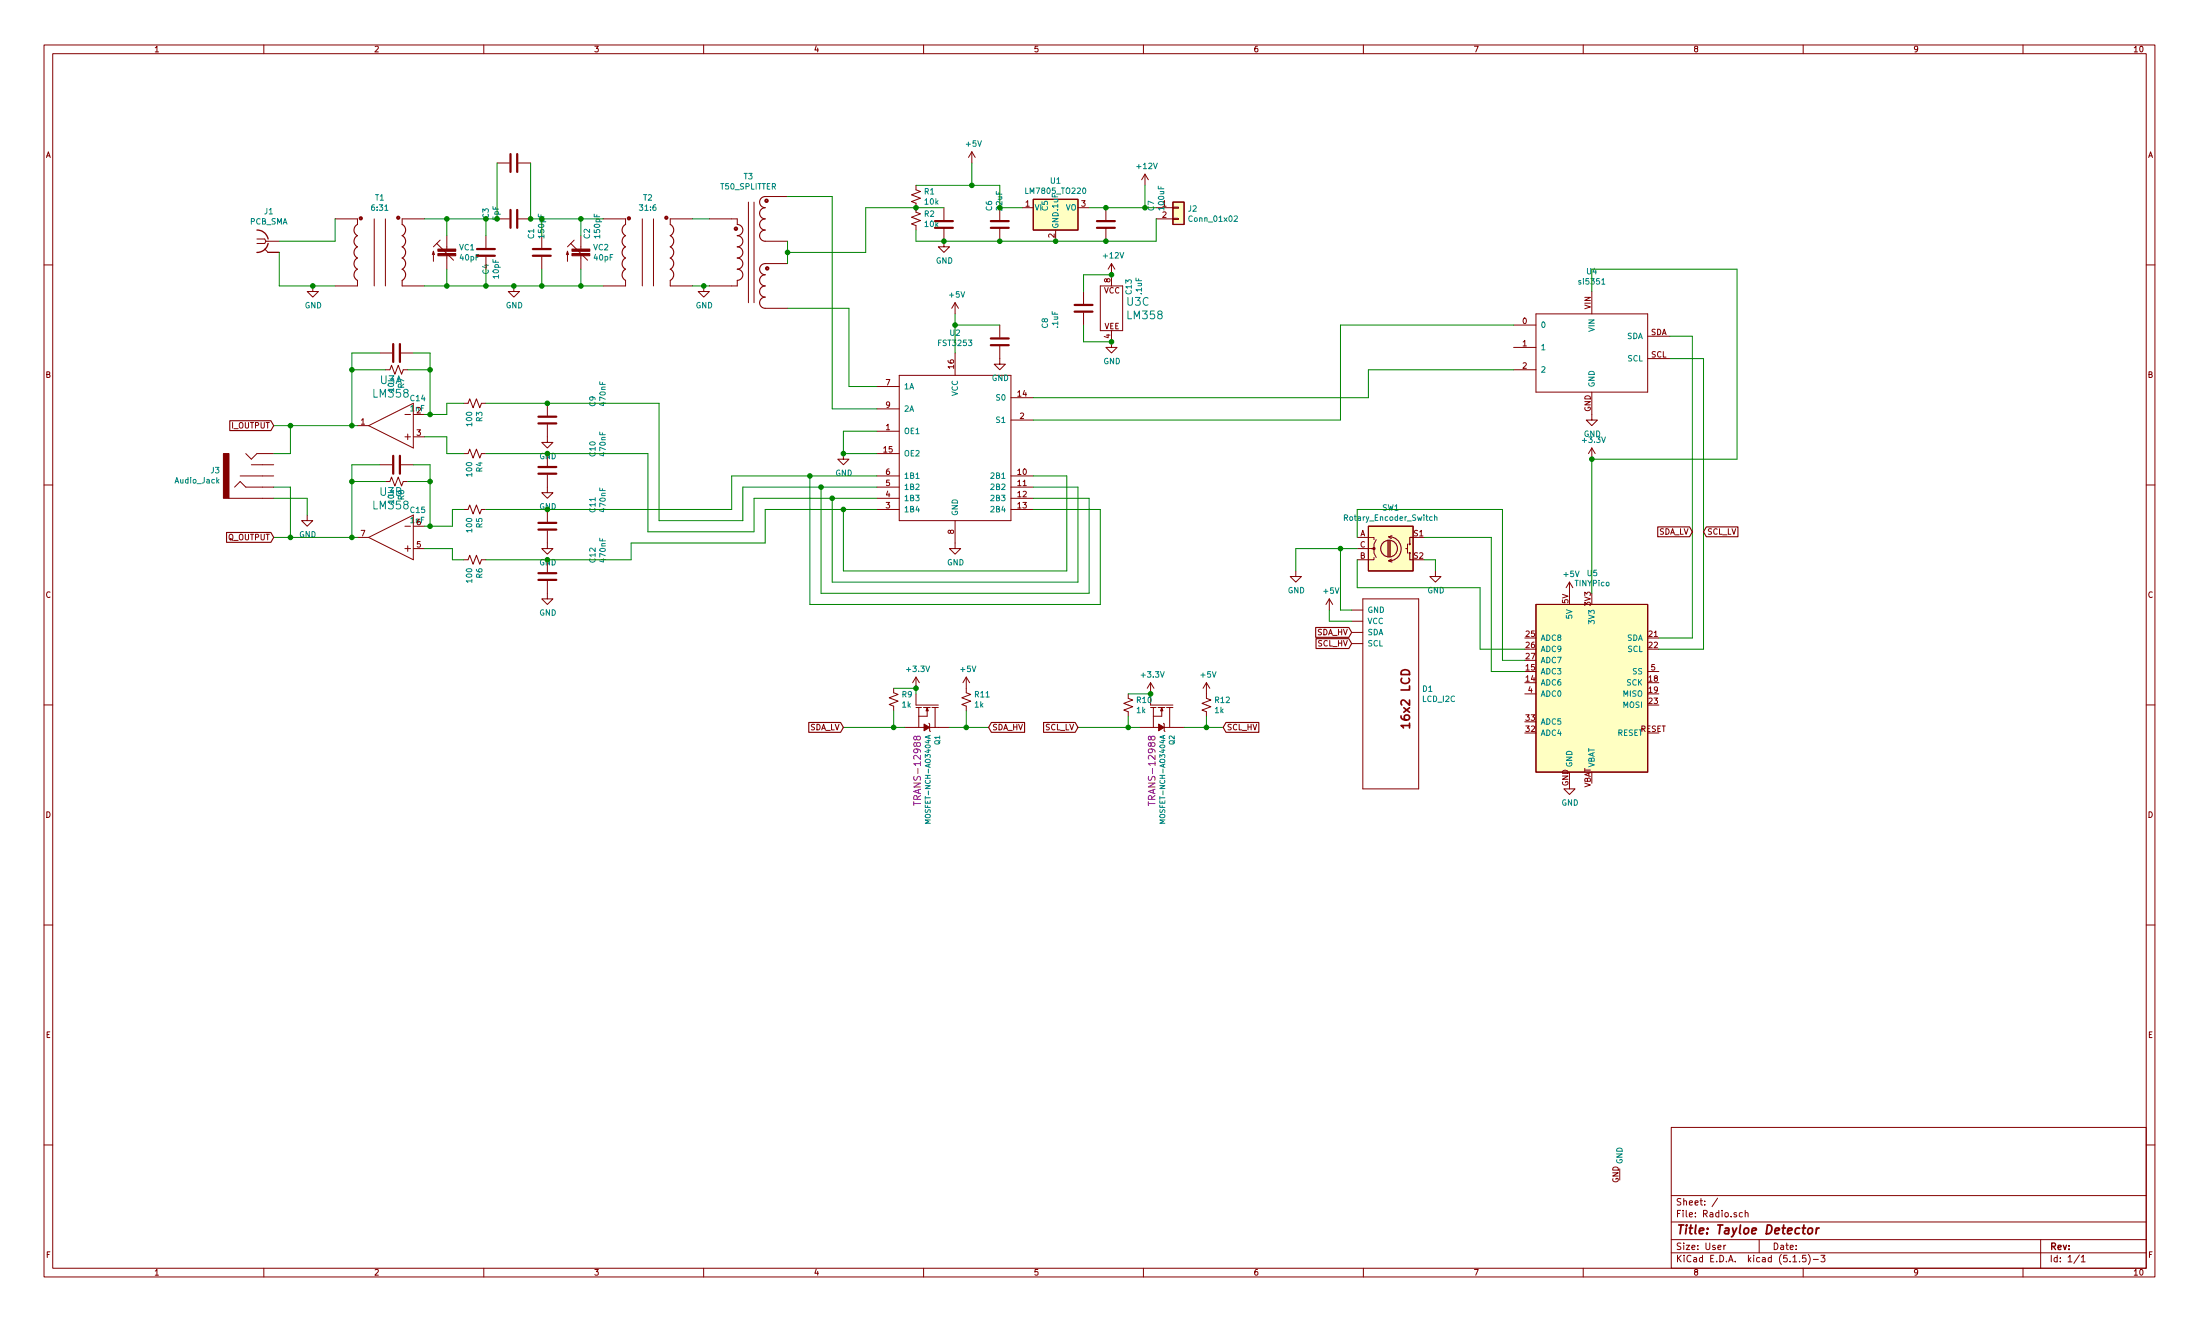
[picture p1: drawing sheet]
EESchema Schematic File Version 4
EELAYER 30 0
EELAYER END
$Descr User 19685 11811
encoding utf-8
Sheet 1 1
Title "Tayloe Detector"
Date ""
Rev ""
Comp ""
Comment1 ""
Comment2 ""
Comment3 ""
Comment4 ""
$EndDescr
$Comp
L Device:R_Small_US R1
U 1 1
P 8200 1750
F 0 "R1" H 8268 1796 50  0000 L CNN
F 1 "10k" H 8268 1705 50  0000 L CNN
F 2 "Xenir:Capacitor 0805" H 8200 1750 50  0001 C CNN
F 3 "~" H 8200 1750 50  0001 C CNN
	1    8200 1750
	1    0    0    -1  
$EndComp
$Comp
L Device:R_Small_US R2
U 1 1
P 8200 1950
F 0 "R2" H 8268 1996 50  0000 L CNN
F 1 "10k" H 8268 1905 50  0000 L CNN
F 2 "Xenir:Capacitor 0805" H 8200 1950 50  0001 C CNN
F 3 "~" H 8200 1950 50  0001 C CNN
	1    8200 1950
	1    0    0    -1  
$EndComp
$Comp
L Xenir:Capacitor C5
U 1 1
P 8950 2000
F 0 "C5" H 9065 1596 50  0000 L CNN
F 1 ".1uF" H 9065 1505 50  0000 L CNN
F 2 "Xenir:Capacitor 1206" H 8950 2000 50  0001 C CNN
F 3 "" H 8950 2000 50  0001 C CNN
	1    8950 2000
	0    -1   -1   0   
$EndComp
Wire Wire Line
	8200 1850 8450 1850
Connection ~ 8200 1850
Wire Wire Line
	8200 2050 8200 2150
Wire Wire Line
	8200 2150 8450 2150
$Comp
L power:GND #PWR04
U 1 1
P 8450 2150
F 0 "#PWR04" H 8450 1900 50  0001 C CNN
F 1 "GND" H 8455 1977 50  0000 C CNN
F 2 "" H 8450 2150 50  0001 C CNN
F 3 "" H 8450 2150 50  0001 C CNN
	1    8450 2150
	1    0    0    -1  
$EndComp
Connection ~ 8450 2150
Wire Wire Line
	8950 1650 8950 1850
Wire Wire Line
	8200 1650 8700 1650
Wire Wire Line
	7750 2250 7750 1850
Wire Wire Line
	7750 1850 8200 1850
$Comp
L Connector_Generic:Conn_01x02 J2
U 1 1
P 10550 1850
F 0 "J2" H 10630 1842 50  0000 L CNN
F 1 "Conn_01x02" H 10630 1751 50  0000 L CNN
F 2 "Xenir:Power Connector" H 10550 1850 50  0001 C CNN
F 3 "~" H 10550 1850 50  0001 C CNN
	1    10550 1850
	1    0    0    -1  
$EndComp
$Comp
L Xenir:Capacitor C7
U 1 1
P 9900 2000
F 0 "C7" H 10015 1596 50  0000 L CNN
F 1 "100uF" H 10015 1505 50  0000 L CNN
F 2 "Capacitors:CPOL-RADIAL-2.5MM-5MM" H 9900 2000 50  0001 C CNN
F 3 "" H 9900 2000 50  0001 C CNN
	1    9900 2000
	0    -1   -1   0   
$EndComp
$Comp
L Xenir:Capacitor C6
U 1 1
P 8450 2000
F 0 "C6" H 8565 1596 50  0000 L CNN
F 1 "22uF" H 8565 1505 50  0000 L CNN
F 2 "Capacitors:CPOL-RADIAL-2.5MM-5MM" H 8450 2000 50  0001 C CNN
F 3 "" H 8450 2000 50  0001 C CNN
	1    8450 2000
	0    -1   -1   0   
$EndComp
Wire Wire Line
	10350 1950 10350 2150
$Comp
L power:+12V #PWR0101
U 1 1
P 10250 1650
F 0 "#PWR0101" H 10250 1500 50  0001 C CNN
F 1 "+12V" H 10265 1823 50  0000 C CNN
F 2 "" H 10250 1650 50  0001 C CNN
F 3 "" H 10250 1650 50  0001 C CNN
	1    10250 1650
	1    0    0    -1  
$EndComp
Wire Wire Line
	10250 1850 10250 1650
Connection ~ 10250 1850
Wire Wire Line
	10250 1850 10350 1850
$Comp
L power:+5V #PWR0102
U 1 1
P 8700 1450
F 0 "#PWR0102" H 8700 1300 50  0001 C CNN
F 1 "+5V" H 8715 1623 50  0000 C CNN
F 2 "" H 8700 1450 50  0001 C CNN
F 3 "" H 8700 1450 50  0001 C CNN
	1    8700 1450
	1    0    0    -1  
$EndComp
Wire Wire Line
	8700 1650 8700 1450
Connection ~ 8700 1650
Wire Wire Line
	8700 1650 8950 1650
$Comp
L Xenir:FST3253 U2
U 1 1
P 9000 2700
F 0 "U2" H 8550 2431 50  0000 C CNN
F 1 "FST3253" H 8550 2340 50  0000 C CNN
F 2 "Xenir:SO16" H 8900 2100 50  0001 C CNN
F 3 "" H 8900 2100 50  0001 C CNN
	1    9000 2700
	1    0    0    -1  
$EndComp
Wire Wire Line
	7600 3450 7850 3450
Wire Wire Line
	7450 3650 7850 3650
$Comp
L power:+5V #PWR0103
U 1 1
P 8550 2800
F 0 "#PWR0103" H 8550 2650 50  0001 C CNN
F 1 "+5V" H 8565 2973 50  0000 C CNN
F 2 "" H 8550 2800 50  0001 C CNN
F 3 "" H 8550 2800 50  0001 C CNN
	1    8550 2800
	1    0    0    -1  
$EndComp
Wire Wire Line
	8550 2800 8550 2900
$Comp
L Xenir:Capacitor C8
U 1 1
P 8950 3050
F 0 "C8" H 9065 2646 50  0000 L CNN
F 1 ".1uF" H 9065 2555 50  0000 L CNN
F 2 "Xenir:Capacitor 1206" H 8950 3050 50  0001 C CNN
F 3 "" H 8950 3050 50  0001 C CNN
	1    8950 3050
	0    -1   -1   0   
$EndComp
$Comp
L power:GND #PWR0104
U 1 1
P 8950 3200
F 0 "#PWR0104" H 8950 2950 50  0001 C CNN
F 1 "GND" H 8955 3027 50  0000 C CNN
F 2 "" H 8950 3200 50  0001 C CNN
F 3 "" H 8950 3200 50  0001 C CNN
	1    8950 3200
	1    0    0    -1  
$EndComp
Wire Wire Line
	8950 2900 8550 2900
Connection ~ 8550 2900
Wire Wire Line
	8550 2900 8550 3150
Wire Wire Line
	7600 2750 7600 3450
Wire Wire Line
	7450 3650 7450 1750
$Comp
L power:GND #PWR0107
U 1 1
P 7550 4050
F 0 "#PWR0107" H 7550 3800 50  0001 C CNN
F 1 "GND" H 7555 3877 50  0000 C CNN
F 2 "" H 7550 4050 50  0001 C CNN
F 3 "" H 7550 4050 50  0001 C CNN
	1    7550 4050
	1    0    0    -1  
$EndComp
Wire Wire Line
	7850 4050 7550 4050
Wire Wire Line
	7850 3850 7550 3850
Wire Wire Line
	7550 3850 7550 4050
Connection ~ 7550 4050
$Comp
L power:GND #PWR0108
U 1 1
P 8550 4850
F 0 "#PWR0108" H 8550 4600 50  0001 C CNN
F 1 "GND" H 8555 4677 50  0000 C CNN
F 2 "" H 8550 4850 50  0001 C CNN
F 3 "" H 8550 4850 50  0001 C CNN
	1    8550 4850
	1    0    0    -1  
$EndComp
Wire Wire Line
	7850 4250 7250 4250
Wire Wire Line
	7250 4250 7250 5400
Wire Wire Line
	7250 5400 9850 5400
Wire Wire Line
	9850 5400 9850 4550
Wire Wire Line
	9850 4550 9250 4550
Wire Wire Line
	7850 4350 7350 4350
Wire Wire Line
	7350 4350 7350 5300
Wire Wire Line
	7350 5300 9750 5300
Wire Wire Line
	9750 5300 9750 4450
Wire Wire Line
	9750 4450 9250 4450
Wire Wire Line
	7850 4450 7450 4450
Wire Wire Line
	7450 4450 7450 5200
Wire Wire Line
	7450 5200 9650 5200
Wire Wire Line
	9650 5200 9650 4350
Wire Wire Line
	9650 4350 9250 4350
Wire Wire Line
	7850 4550 7550 4550
Wire Wire Line
	7550 4550 7550 5100
Wire Wire Line
	7550 5100 9550 5100
Wire Wire Line
	9550 5100 9550 4250
Wire Wire Line
	9550 4250 9250 4250
$Comp
L Xenir:Capacitor C9
U 1 1
P 4900 3750
F 0 "C9" H 5015 3346 50  0000 L CNN
F 1 "470nF" H 5015 3255 50  0000 L CNN
F 2 "Xenir:Capacitor 0805" H 4900 3750 50  0001 C CNN
F 3 "" H 4900 3750 50  0001 C CNN
	1    4900 3750
	0    -1   -1   0   
$EndComp
$Comp
L Xenir:Capacitor C10
U 1 1
P 4900 4200
F 0 "C10" H 5015 3796 50  0000 L CNN
F 1 "470nF" H 5015 3705 50  0000 L CNN
F 2 "Xenir:Capacitor 0805" H 4900 4200 50  0001 C CNN
F 3 "" H 4900 4200 50  0001 C CNN
	1    4900 4200
	0    -1   -1   0   
$EndComp
$Comp
L Xenir:Capacitor C11
U 1 1
P 4900 4700
F 0 "C11" H 5015 4296 50  0000 L CNN
F 1 "470nF" H 5015 4205 50  0000 L CNN
F 2 "Xenir:Capacitor 0805" H 4900 4700 50  0001 C CNN
F 3 "" H 4900 4700 50  0001 C CNN
	1    4900 4700
	0    -1   -1   0   
$EndComp
$Comp
L Xenir:Capacitor C12
U 1 1
P 4900 5150
F 0 "C12" H 5015 4746 50  0000 L CNN
F 1 "470nF" H 5015 4655 50  0000 L CNN
F 2 "Xenir:Capacitor 0805" H 4900 5150 50  0001 C CNN
F 3 "" H 4900 5150 50  0001 C CNN
	1    4900 5150
	0    -1   -1   0   
$EndComp
Wire Wire Line
	6650 4650 5900 4650
Wire Wire Line
	5900 4650 5900 3600
Wire Wire Line
	6750 4750 5800 4750
Wire Wire Line
	5800 4750 5800 4050
Wire Wire Line
	5650 4850 5650 5000
Wire Wire Line
	5650 4850 6850 4850
$Comp
L power:GND #PWR05
U 1 1
P 4900 3900
F 0 "#PWR05" H 4900 3650 50  0001 C CNN
F 1 "GND" H 4905 3727 50  0000 C CNN
F 2 "" H 4900 3900 50  0001 C CNN
F 3 "" H 4900 3900 50  0001 C CNN
	1    4900 3900
	1    0    0    -1  
$EndComp
$Comp
L power:GND #PWR06
U 1 1
P 4900 4350
F 0 "#PWR06" H 4900 4100 50  0001 C CNN
F 1 "GND" H 4905 4177 50  0000 C CNN
F 2 "" H 4900 4350 50  0001 C CNN
F 3 "" H 4900 4350 50  0001 C CNN
	1    4900 4350
	1    0    0    -1  
$EndComp
$Comp
L power:GND #PWR07
U 1 1
P 4900 4850
F 0 "#PWR07" H 4900 4600 50  0001 C CNN
F 1 "GND" H 4905 4677 50  0000 C CNN
F 2 "" H 4900 4850 50  0001 C CNN
F 3 "" H 4900 4850 50  0001 C CNN
	1    4900 4850
	1    0    0    -1  
$EndComp
$Comp
L power:GND #PWR08
U 1 1
P 4900 5300
F 0 "#PWR08" H 4900 5050 50  0001 C CNN
F 1 "GND" H 4905 5127 50  0000 C CNN
F 2 "" H 4900 5300 50  0001 C CNN
F 3 "" H 4900 5300 50  0001 C CNN
	1    4900 5300
	1    0    0    -1  
$EndComp
$Comp
L Device:R_Small_US R3
U 1 1
P 4250 3600
F 0 "R3" H 4318 3646 50  0000 L CNN
F 1 "100" H 4318 3555 50  0000 L CNN
F 2 "Xenir:Capacitor 0805" H 4250 3600 50  0001 C CNN
F 3 "~" H 4250 3600 50  0001 C CNN
	1    4250 3600
	0    1    1    0   
$EndComp
$Comp
L Device:R_Small_US R4
U 1 1
P 4250 4050
F 0 "R4" H 4318 4096 50  0000 L CNN
F 1 "100" H 4318 4005 50  0000 L CNN
F 2 "Xenir:Capacitor 0805" H 4250 4050 50  0001 C CNN
F 3 "~" H 4250 4050 50  0001 C CNN
	1    4250 4050
	0    1    1    0   
$EndComp
$Comp
L Device:R_Small_US R5
U 1 1
P 4250 4550
F 0 "R5" H 4318 4596 50  0000 L CNN
F 1 "100" H 4318 4505 50  0000 L CNN
F 2 "Xenir:Capacitor 0805" H 4250 4550 50  0001 C CNN
F 3 "~" H 4250 4550 50  0001 C CNN
	1    4250 4550
	0    1    1    0   
$EndComp
$Comp
L Device:R_Small_US R6
U 1 1
P 4250 5000
F 0 "R6" H 4318 5046 50  0000 L CNN
F 1 "100" H 4318 4955 50  0000 L CNN
F 2 "Xenir:Capacitor 0805" H 4250 5000 50  0001 C CNN
F 3 "~" H 4250 5000 50  0001 C CNN
	1    4250 5000
	0    1    1    0   
$EndComp
$Comp
L Xenir:LM358 U3
U 1 1
P 3500 3800
F 0 "U3" H 3500 4210 70  0000 C CNN
F 1 "LM358" H 3500 4089 70  0000 C CNN
F 2 "Xenir:SOIC8" H 3450 3750 50  0001 C CNN
F 3 "" H 3450 3750 50  0001 C CNN
	1    3500 3800
	-1   0    0    -1  
$EndComp
$Comp
L Xenir:LM358 U3
U 2 1
P 3500 4800
F 0 "U3" H 3500 5210 70  0000 C CNN
F 1 "LM358" H 3500 5089 70  0000 C CNN
F 2 "Xenir:SOIC8" H 3450 4750 50  0001 C CNN
F 3 "" H 3450 4750 50  0001 C CNN
	2    3500 4800
	-1   0    0    -1  
$EndComp
$Comp
L Xenir:LM358 U3
U 3 1
P 10050 2750
F 0 "U3" H 10078 2811 70  0000 L CNN
F 1 "LM358" H 10078 2690 70  0000 L CNN
F 2 "Xenir:SOIC8" H 10000 2700 50  0001 C CNN
F 3 "" H 10000 2700 50  0001 C CNN
	3    10050 2750
	1    0    0    -1  
$EndComp
Wire Wire Line
	4150 3600 4000 3600
Wire Wire Line
	4000 3600 4000 3700
Wire Wire Line
	4000 3700 3850 3700
Wire Wire Line
	4150 4050 4000 4050
Wire Wire Line
	4000 4050 4000 3900
Wire Wire Line
	4000 3900 3800 3900
Wire Wire Line
	4150 4550 4050 4550
Wire Wire Line
	4050 4550 4050 4700
Wire Wire Line
	4050 4700 3850 4700
Wire Wire Line
	4150 5000 4050 5000
Wire Wire Line
	4050 5000 4050 4900
Wire Wire Line
	3800 4900 4050 4900
$Comp
L power:GND #PWR010
U 1 1
P 9950 3050
F 0 "#PWR010" H 9950 2800 50  0001 C CNN
F 1 "GND" H 9955 2877 50  0000 C CNN
F 2 "" H 9950 3050 50  0001 C CNN
F 3 "" H 9950 3050 50  0001 C CNN
	1    9950 3050
	1    0    0    -1  
$EndComp
$Comp
L power:+12V #PWR09
U 1 1
P 9950 2450
F 0 "#PWR09" H 9950 2300 50  0001 C CNN
F 1 "+12V" H 9965 2623 50  0000 C CNN
F 2 "" H 9950 2450 50  0001 C CNN
F 3 "" H 9950 2450 50  0001 C CNN
	1    9950 2450
	1    0    0    -1  
$EndComp
$Comp
L Xenir:Capacitor C13
U 1 1
P 9700 2750
F 0 "C13" H 9815 2346 50  0000 L CNN
F 1 ".1uF" H 9815 2255 50  0000 L CNN
F 2 "Xenir:Capacitor 1206" H 9700 2750 50  0001 C CNN
F 3 "" H 9700 2750 50  0001 C CNN
	1    9700 2750
	0    -1   -1   0   
$EndComp
Wire Wire Line
	9700 2600 9700 2450
Wire Wire Line
	9700 2450 9950 2450
Connection ~ 9950 2450
Wire Wire Line
	9950 3050 9700 3050
Wire Wire Line
	9700 3050 9700 2900
Connection ~ 9950 3050
$Comp
L Device:R_Small_US R7
U 1 1
P 3550 3300
F 0 "R7" H 3618 3346 50  0000 L CNN
F 1 "10k" H 3618 3255 50  0000 L CNN
F 2 "Xenir:Capacitor 0805" H 3550 3300 50  0001 C CNN
F 3 "~" H 3550 3300 50  0001 C CNN
	1    3550 3300
	0    1    1    0   
$EndComp
$Comp
L Device:R_Small_US R8
U 1 1
P 3550 4300
F 0 "R8" H 3618 4346 50  0000 L CNN
F 1 "10k" H 3618 4255 50  0000 L CNN
F 2 "Xenir:Capacitor 0805" H 3550 4300 50  0001 C CNN
F 3 "~" H 3550 4300 50  0001 C CNN
	1    3550 4300
	0    1    1    0   
$EndComp
$Comp
L Xenir:Capacitor C15
U 1 1
P 3550 4150
F 0 "C15" H 3665 3746 50  0000 L CNN
F 1 "1nF" H 3665 3655 50  0000 L CNN
F 2 "Xenir:Capacitor 0805" H 3550 4150 50  0001 C CNN
F 3 "" H 3550 4150 50  0001 C CNN
	1    3550 4150
	1    0    0    -1  
$EndComp
Wire Wire Line
	3700 3150 3850 3150
Wire Wire Line
	3850 3150 3850 3300
Connection ~ 3850 3700
Wire Wire Line
	3850 3700 3800 3700
Wire Wire Line
	3650 3300 3850 3300
Connection ~ 3850 3300
Wire Wire Line
	3850 3300 3850 3700
Wire Wire Line
	3400 3150 3150 3150
Wire Wire Line
	3150 3150 3150 3300
Wire Wire Line
	3150 3800 3200 3800
Connection ~ 3150 3800
Wire Wire Line
	3450 3300 3150 3300
Connection ~ 3150 3300
Wire Wire Line
	3150 3300 3150 3800
Wire Wire Line
	3700 4150 3850 4150
Wire Wire Line
	3850 4150 3850 4300
Connection ~ 3850 4700
Wire Wire Line
	3850 4700 3800 4700
Wire Wire Line
	3400 4150 3150 4150
Wire Wire Line
	3150 4150 3150 4300
Wire Wire Line
	3150 4800 3200 4800
Wire Wire Line
	3150 4300 3450 4300
Connection ~ 3150 4300
Wire Wire Line
	3150 4300 3150 4800
Wire Wire Line
	3650 4300 3850 4300
Connection ~ 3850 4300
Wire Wire Line
	3850 4300 3850 4700
$Comp
L Xenir:Capacitor C14
U 1 1
P 3550 3150
F 0 "C14" H 3665 2746 50  0000 L CNN
F 1 "1nF" H 3665 2655 50  0000 L CNN
F 2 "Xenir:Capacitor 0805" H 3550 3150 50  0001 C CNN
F 3 "" H 3550 3150 50  0001 C CNN
	1    3550 3150
	1    0    0    -1  
$EndComp
Wire Wire Line
	7450 1750 7050 1750
Wire Wire Line
	7050 2750 7600 2750
Wire Wire Line
	7050 2250 7050 2350
Connection ~ 7050 2250
Wire Wire Line
	7050 2250 7750 2250
Wire Wire Line
	7050 2150 7050 2250
Wire Wire Line
	6300 2550 6350 2550
Connection ~ 6300 2550
$Comp
L power:GND #PWR03
U 1 1
P 6300 2550
F 0 "#PWR03" H 6300 2300 50  0001 C CNN
F 1 "GND" H 6305 2377 50  0000 C CNN
F 2 "" H 6300 2550 50  0001 C CNN
F 3 "" H 6300 2550 50  0001 C CNN
	1    6300 2550
	1    0    0    -1  
$EndComp
Wire Wire Line
	6200 2550 6300 2550
Wire Wire Line
	6200 1950 6350 1950
$Comp
L Xenir:T50_SPLITTER T3
U 1 1
P 6700 1550
F 0 "T3" H 6700 1531 50  0000 C CNN
F 1 "T50_SPLITTER" H 6700 1440 50  0000 C CNN
F 2 "Xenir:T50 Trifilar" H 6700 1550 50  0001 C CNN
F 3 "" H 6700 1550 50  0001 C CNN
	1    6700 1550
	1    0    0    -1  
$EndComp
Wire Wire Line
	4600 2550 4850 2550
Connection ~ 4600 2550
$Comp
L power:GND #PWR02
U 1 1
P 4600 2550
F 0 "#PWR02" H 4600 2300 50  0001 C CNN
F 1 "GND" H 4605 2377 50  0000 C CNN
F 2 "" H 4600 2550 50  0001 C CNN
F 3 "" H 4600 2550 50  0001 C CNN
	1    4600 2550
	1    0    0    -1  
$EndComp
Wire Wire Line
	5200 2550 5400 2550
Connection ~ 5200 2550
Wire Wire Line
	5200 2400 5200 2550
Wire Wire Line
	5200 1950 5400 1950
Connection ~ 5200 1950
Wire Wire Line
	5200 1950 5200 2100
Wire Wire Line
	4850 1950 5200 1950
Connection ~ 4850 1950
Wire Wire Line
	4850 2100 4850 1950
Wire Wire Line
	4850 2550 5200 2550
Connection ~ 4850 2550
Wire Wire Line
	4850 2400 4850 2550
Wire Wire Line
	4350 2550 4600 2550
Connection ~ 4350 2550
Wire Wire Line
	4350 2400 4350 2550
Wire Wire Line
	4000 2550 4350 2550
Connection ~ 4000 2550
Wire Wire Line
	4000 2400 4000 2550
Wire Wire Line
	4350 1950 4450 1950
Connection ~ 4350 1950
Wire Wire Line
	4350 2100 4350 1950
Wire Wire Line
	3800 1950 4000 1950
Wire Wire Line
	4000 1950 4350 1950
Connection ~ 4000 1950
Wire Wire Line
	4000 2100 4000 1950
Wire Wire Line
	3800 2550 4000 2550
Wire Wire Line
	4750 1950 4850 1950
$Comp
L Xenir:T37_XFRM T2
U 1 1
P 5800 1800
F 0 "T2" H 5800 1841 50  0000 C CNN
F 1 "31:6" H 5800 1750 50  0000 C CNN
F 2 "Xenir:T37 Transformer" H 5800 1800 50  0001 C CNN
F 3 "" H 5800 1800 50  0001 C CNN
	1    5800 1800
	1    0    0    -1  
$EndComp
$Comp
L Xenir:Trimcap VC2
U 1 1
P 5200 1850
F 0 "VC2" H 5308 1496 50  0000 L CNN
F 1 "40pF" H 5308 1405 50  0000 L CNN
F 2 "Xenir:trimcap" H 5200 1850 50  0001 C CNN
F 3 "" H 5200 1850 50  0001 C CNN
	1    5200 1850
	1    0    0    -1  
$EndComp
$Comp
L Xenir:Capacitor C3
U 1 1
P 4600 1450
F 0 "C3" V 4348 1000 50  0000 C CNN
F 1 "5pF" V 4439 1000 50  0000 C CNN
F 2 "Xenir:Capacitor" H 4600 1450 50  0001 C CNN
F 3 "" H 4600 1450 50  0001 C CNN
	1    4600 1450
	1    0    0    -1  
$EndComp
$Comp
L Xenir:Capacitor C4
U 1 1
P 4600 1950
F 0 "C4" V 4348 1500 50  0000 C CNN
F 1 "10pF" V 4439 1500 50  0000 C CNN
F 2 "Xenir:Capacitor" H 4600 1950 50  0001 C CNN
F 3 "" H 4600 1950 50  0001 C CNN
	1    4600 1950
	1    0    0    -1  
$EndComp
$Comp
L Xenir:Capacitor C2
U 1 1
P 4850 2250
F 0 "C2" H 4965 1846 50  0000 L CNN
F 1 "150pF" H 4965 1755 50  0000 L CNN
F 2 "Xenir:Capacitor" H 4850 2250 50  0001 C CNN
F 3 "" H 4850 2250 50  0001 C CNN
	1    4850 2250
	0    -1   -1   0   
$EndComp
$Comp
L Xenir:Capacitor C1
U 1 1
P 4350 2250
F 0 "C1" H 4465 1846 50  0000 L CNN
F 1 "150pF" H 4465 1755 50  0000 L CNN
F 2 "Xenir:Capacitor" H 4350 2250 50  0001 C CNN
F 3 "" H 4350 2250 50  0001 C CNN
	1    4350 2250
	0    -1   -1   0   
$EndComp
$Comp
L Xenir:Trimcap VC1
U 1 1
P 4000 1850
F 0 "VC1" H 4108 1496 50  0000 L CNN
F 1 "40pF" H 4108 1405 50  0000 L CNN
F 2 "Xenir:trimcap" H 4000 1850 50  0001 C CNN
F 3 "" H 4000 1850 50  0001 C CNN
	1    4000 1850
	1    0    0    -1  
$EndComp
Wire Wire Line
	2800 2550 3000 2550
Connection ~ 2800 2550
$Comp
L power:GND #PWR01
U 1 1
P 2800 2550
F 0 "#PWR01" H 2800 2300 50  0001 C CNN
F 1 "GND" H 2805 2377 50  0000 C CNN
F 2 "" H 2800 2550 50  0001 C CNN
F 3 "" H 2800 2550 50  0001 C CNN
	1    2800 2550
	1    0    0    -1  
$EndComp
Wire Wire Line
	2500 2550 2800 2550
Wire Wire Line
	2500 2250 2500 2550
Wire Wire Line
	3000 2150 3000 1950
Wire Wire Line
	2500 2150 3000 2150
$Comp
L Xenir:T37_XFRM T1
U 1 1
P 3400 1800
F 0 "T1" H 3400 1841 50  0000 C CNN
F 1 "6:31" H 3400 1750 50  0000 C CNN
F 2 "Xenir:T37 Transformer" H 3400 1800 50  0001 C CNN
F 3 "" H 3400 1800 50  0001 C CNN
	1    3400 1800
	1    0    0    -1  
$EndComp
$Comp
L Xenir:PCB_SMA J1
U 1 1
P 2400 1950
F 0 "J1" H 2406 2018 50  0000 C CNN
F 1 "PCB_SMA" H 2406 1927 50  0000 C CNN
F 2 "Xenir:PCB SMA" H 2400 1950 50  0001 C CNN
F 3 "" H 2400 1950 50  0001 C CNN
	1    2400 1950
	1    0    0    -1  
$EndComp
Wire Wire Line
	7250 4250 6550 4250
Wire Wire Line
	6550 4250 6550 4550
Connection ~ 7250 4250
Wire Wire Line
	7350 4350 6650 4350
Wire Wire Line
	6650 4350 6650 4650
Connection ~ 7350 4350
Wire Wire Line
	7450 4450 6750 4450
Wire Wire Line
	6750 4450 6750 4750
Connection ~ 7450 4450
Wire Wire Line
	7550 4550 6850 4550
Wire Wire Line
	6850 4550 6850 4850
Connection ~ 7550 4550
Text GLabel 2450 3800 0    50   Input ~ 0
I_OUTPUT
Text GLabel 2450 4800 0    50   Input ~ 0
Q_OUTPUT
Connection ~ 3150 4800
$Comp
L Xenir:si5351 U4
U 1 1
P 14500 2700
F 0 "U4" H 14250 2981 50  0000 C CNN
F 1 "si5351" H 14250 2890 50  0000 C CNN
F 2 "Xenir:si5351" H 14200 2250 50  0001 C CNN
F 3 "" H 14200 2250 50  0001 C CNN
	1    14500 2700
	1    0    0    -1  
$EndComp
$Comp
L Xenir:TINYPico U5
U 1 1
P 13400 5450
F 0 "U5" H 14255 5781 50  0000 C CNN
F 1 "TINYPico" H 14255 5690 50  0000 C CNN
F 2 "Xenir:TINYpico" H 13450 5550 50  0001 C CNN
F 3 "" H 13450 5550 50  0001 C CNN
	1    13400 5450
	1    0    0    -1  
$EndComp
Wire Wire Line
	14950 3200 15250 3200
Wire Wire Line
	15250 3200 15250 5800
Wire Wire Line
	15250 5800 14850 5800
Wire Wire Line
	14950 3000 15150 3000
Wire Wire Line
	15150 3000 15150 5700
Wire Wire Line
	15150 5700 14850 5700
$Comp
L power:GND #PWR0109
U 1 1
P 14250 3700
F 0 "#PWR0109" H 14250 3450 50  0001 C CNN
F 1 "GND" H 14255 3527 50  0000 C CNN
F 2 "" H 14250 3700 50  0001 C CNN
F 3 "" H 14250 3700 50  0001 C CNN
	1    14250 3700
	1    0    0    -1  
$EndComp
$Comp
L power:GND #PWR0110
U 1 1
P 14050 7000
F 0 "#PWR0110" H 14050 6750 50  0001 C CNN
F 1 "GND" H 14055 6827 50  0000 C CNN
F 2 "" H 14050 7000 50  0001 C CNN
F 3 "" H 14050 7000 50  0001 C CNN
	1    14050 7000
	1    0    0    -1  
$EndComp
$Comp
L power:+5V #PWR0105
U 1 1
P 14050 5300
F 0 "#PWR0105" H 14050 5150 50  0001 C CNN
F 1 "+5V" H 14065 5473 50  0000 C CNN
F 2 "" H 14050 5300 50  0001 C CNN
F 3 "" H 14050 5300 50  0001 C CNN
	1    14050 5300
	1    0    0    -1  
$EndComp
$Comp
L Xenir:Audio_Jack J3
U 1 1
P 2250 4600
F 0 "J3" H 1973 4204 50  0000 R CNN
F 1 "Audio_Jack" H 1973 4295 50  0000 R CNN
F 2 "Xenir:Audio_Jack" H 2250 4600 50  0001 C CNN
F 3 "" H 2250 4600 50  0001 C CNN
	1    2250 4600
	1    0    0    1   
$EndComp
$Comp
L power:GND #PWR0106
U 1 1
P 2750 4600
F 0 "#PWR0106" H 2750 4350 50  0001 C CNN
F 1 "GND" H 2755 4427 50  0000 C CNN
F 2 "" H 2750 4600 50  0001 C CNN
F 3 "" H 2750 4600 50  0001 C CNN
	1    2750 4600
	1    0    0    -1  
$EndComp
Wire Wire Line
	2750 4450 2750 4600
Wire Wire Line
	2450 3800 2600 3800
Wire Wire Line
	2450 4800 2600 4800
Wire Wire Line
	2450 4450 2750 4450
Wire Wire Line
	2450 4350 2600 4350
Wire Wire Line
	2600 4350 2600 4800
Connection ~ 2600 4800
Wire Wire Line
	2600 4800 3150 4800
Wire Wire Line
	2450 4050 2600 4050
Wire Wire Line
	2600 4050 2600 3800
Connection ~ 2600 3800
Wire Wire Line
	2600 3800 3150 3800
$Comp
L Xenir:LCD_I2C D1
U 1 1
P 12450 5100
F 0 "D1" H 12728 4046 50  0000 L CNN
F 1 "LCD_I2C" H 12728 3955 50  0000 L CNN
F 2 "Xenir:LCD_I2C" H 12450 5100 50  0001 C CNN
F 3 "" H 12450 5100 50  0001 C CNN
	1    12450 5100
	1    0    0    -1  
$EndComp
$Comp
L Device:Rotary_Encoder_Switch SW1
U 1 1
P 12450 4900
F 0 "SW1" H 12450 5267 50  0000 C CNN
F 1 "Rotary_Encoder_Switch" H 12450 5176 50  0000 C CNN
F 2 "Rotary_Encoder:RotaryEncoder_Alps_EC11E-Switch_Vertical_H20mm" H 12300 5060 50  0001 C CNN
F 3 "~" H 12450 5160 50  0001 C CNN
	1    12450 4900
	1    0    0    -1  
$EndComp
$Comp
L power:GND #PWR0111
U 1 1
P 11600 5100
F 0 "#PWR0111" H 11600 4850 50  0001 C CNN
F 1 "GND" H 11605 4927 50  0000 C CNN
F 2 "" H 11600 5100 50  0001 C CNN
F 3 "" H 11600 5100 50  0001 C CNN
	1    11600 5100
	1    0    0    -1  
$EndComp
Wire Wire Line
	12150 4900 12000 4900
Wire Wire Line
	11600 4900 11600 5100
$Comp
L power:GND #PWR0112
U 1 1
P 12850 5100
F 0 "#PWR0112" H 12850 4850 50  0001 C CNN
F 1 "GND" H 12855 4927 50  0000 C CNN
F 2 "" H 12850 5100 50  0001 C CNN
F 3 "" H 12850 5100 50  0001 C CNN
	1    12850 5100
	1    0    0    -1  
$EndComp
Wire Wire Line
	12750 5000 12850 5000
Wire Wire Line
	12850 5000 12850 5100
Wire Wire Line
	12750 4800 13350 4800
Wire Wire Line
	13350 6000 13650 6000
Wire Wire Line
	12150 4800 12150 4550
Wire Wire Line
	12150 4550 13450 4550
Wire Wire Line
	13450 4550 13450 5900
Wire Wire Line
	13450 5900 13650 5900
Wire Wire Line
	13350 4800 13350 6000
Wire Wire Line
	12150 5000 12150 5250
Wire Wire Line
	12150 5250 13250 5250
Wire Wire Line
	13250 5250 13250 5800
Wire Wire Line
	13250 5800 13650 5800
Wire Wire Line
	13550 2900 12000 2900
Wire Wire Line
	12000 2900 12000 3750
Wire Wire Line
	12000 3750 9250 3750
Wire Wire Line
	9250 3550 12250 3550
Wire Wire Line
	12250 3550 12250 3300
Wire Wire Line
	12250 3300 13550 3300
Wire Wire Line
	14250 5300 14250 4100
Wire Wire Line
	14250 4100 15550 4100
Wire Wire Line
	15550 4100 15550 2400
Wire Wire Line
	15550 2400 14250 2400
Wire Wire Line
	14250 2400 14250 2600
$Comp
L Device:R_Small_US R9
U 1 1
P 8000 6250
F 0 "R9" H 8068 6296 50  0000 L CNN
F 1 "1k" H 8068 6205 50  0000 L CNN
F 2 "Xenir:Capacitor 0805" H 8000 6250 50  0001 C CNN
F 3 "~" H 8000 6250 50  0001 C CNN
	1    8000 6250
	1    0    0    -1  
$EndComp
$Comp
L Device:R_Small_US R10
U 1 1
P 10100 6300
F 0 "R10" H 10168 6346 50  0000 L CNN
F 1 "1k" H 10168 6255 50  0000 L CNN
F 2 "Xenir:Capacitor 0805" H 10100 6300 50  0001 C CNN
F 3 "~" H 10100 6300 50  0001 C CNN
	1    10100 6300
	1    0    0    -1  
$EndComp
Wire Wire Line
	10100 6200 10300 6200
$Comp
L power:+3.3V #PWR012
U 1 1
P 10300 6200
F 0 "#PWR012" H 10300 6050 50  0001 C CNN
F 1 "+3.3V" H 10315 6373 50  0000 C CNN
F 2 "" H 10300 6200 50  0001 C CNN
F 3 "" H 10300 6200 50  0001 C CNN
	1    10300 6200
	1    0    0    -1  
$EndComp
Wire Wire Line
	8000 6350 8000 6500
Wire Wire Line
	8000 6500 8100 6500
Wire Wire Line
	10200 6500 10100 6500
Wire Wire Line
	10100 6500 10100 6400
Text GLabel 8850 6500 2    50   Input ~ 0
SDA_HV
Text GLabel 10950 6500 2    50   Input ~ 0
SCL_HV
Wire Wire Line
	8500 6500 8650 6500
Wire Wire Line
	10600 6500 10800 6500
$Comp
L Device:R_Small_US R11
U 1 1
P 8650 6250
F 0 "R11" H 8718 6296 50  0000 L CNN
F 1 "1k" H 8718 6205 50  0000 L CNN
F 2 "Xenir:Capacitor 0805" H 8650 6250 50  0001 C CNN
F 3 "~" H 8650 6250 50  0001 C CNN
	1    8650 6250
	1    0    0    -1  
$EndComp
$Comp
L Device:R_Small_US R12
U 1 1
P 10800 6300
F 0 "R12" H 10868 6346 50  0000 L CNN
F 1 "1k" H 10868 6255 50  0000 L CNN
F 2 "Xenir:Capacitor 0805" H 10800 6300 50  0001 C CNN
F 3 "~" H 10800 6300 50  0001 C CNN
	1    10800 6300
	1    0    0    -1  
$EndComp
Wire Wire Line
	8650 6350 8650 6500
Connection ~ 8650 6500
Wire Wire Line
	8650 6500 8850 6500
Wire Wire Line
	10800 6400 10800 6500
Connection ~ 10800 6500
Wire Wire Line
	10800 6500 10950 6500
$Comp
L power:+5V #PWR013
U 1 1
P 8650 6150
F 0 "#PWR013" H 8650 6000 50  0001 C CNN
F 1 "+5V" H 8665 6323 50  0000 C CNN
F 2 "" H 8650 6150 50  0001 C CNN
F 3 "" H 8650 6150 50  0001 C CNN
	1    8650 6150
	1    0    0    -1  
$EndComp
$Comp
L power:+5V #PWR014
U 1 1
P 10800 6200
F 0 "#PWR014" H 10800 6050 50  0001 C CNN
F 1 "+5V" H 10815 6373 50  0000 C CNN
F 2 "" H 10800 6200 50  0001 C CNN
F 3 "" H 10800 6200 50  0001 C CNN
	1    10800 6200
	1    0    0    -1  
$EndComp
Text GLabel 7550 6500 0    50   Input ~ 0
SDA_LV
Text GLabel 9650 6500 0    50   Input ~ 0
SCL_LV
Wire Wire Line
	7550 6500 8000 6500
Connection ~ 8000 6500
Wire Wire Line
	9650 6500 10100 6500
Connection ~ 10100 6500
$Comp
L SparkFun-DiscreteSemi:MOSFET-NCH-AO3404A Q1
U 1 1
P 8300 6400
F 0 "Q1" H 8465 6495 45  0000 L CNN
F 1 "MOSFET-NCH-AO3404A" H 8465 6411 45  0000 L CNN
F 2 "Package_TO_SOT_SMD:SOT-23" H 8300 6650 20  0001 C CNN
F 3 "" H 8300 6400 50  0001 C CNN
F 4 "TRANS-12988" H 8465 6316 60  0000 L CNN "Field4"
	1    8300 6400
	0    1    1    0   
$EndComp
$Comp
L SparkFun-DiscreteSemi:MOSFET-NCH-AO3404A Q2
U 1 1
P 10400 6400
F 0 "Q2" H 10565 6495 45  0000 L CNN
F 1 "MOSFET-NCH-AO3404A" H 10565 6411 45  0000 L CNN
F 2 "Package_TO_SOT_SMD:SOT-23" H 10400 6650 20  0001 C CNN
F 3 "" H 10400 6400 50  0001 C CNN
F 4 "TRANS-12988" H 10565 6316 60  0000 L CNN "Field4"
	1    10400 6400
	0    1    1    0   
$EndComp
Connection ~ 10300 6200
$Comp
L power:+3.3V #PWR0113
U 1 1
P 8200 6150
F 0 "#PWR0113" H 8200 6000 50  0001 C CNN
F 1 "+3.3V" H 8215 6323 50  0000 C CNN
F 2 "" H 8200 6150 50  0001 C CNN
F 3 "" H 8200 6150 50  0001 C CNN
	1    8200 6150
	1    0    0    -1  
$EndComp
Wire Wire Line
	8200 6200 8200 6150
Wire Wire Line
	8000 6150 8200 6150
Connection ~ 8200 6150
Text GLabel 12100 5750 0    50   Input ~ 0
SCL_HV
Text GLabel 12100 5650 0    50   Input ~ 0
SDA_HV
Wire Wire Line
	12100 5450 12000 5450
Wire Wire Line
	12000 5450 12000 4900
Connection ~ 12000 4900
Wire Wire Line
	12000 4900 11600 4900
$Comp
L power:+5V #PWR0114
U 1 1
P 11900 5450
F 0 "#PWR0114" H 11900 5300 50  0001 C CNN
F 1 "+5V" H 11915 5623 50  0000 C CNN
F 2 "" H 11900 5450 50  0001 C CNN
F 3 "" H 11900 5450 50  0001 C CNN
	1    11900 5450
	1    0    0    -1  
$EndComp
Wire Wire Line
	12100 5550 11900 5550
Wire Wire Line
	11900 5550 11900 5450
Text GLabel 15150 4750 0    50   Input ~ 0
SDA_LV
Text GLabel 15250 4750 2    50   Input ~ 0
SCL_LV
$Comp
L Regulator_Linear:LM7805_TO220 U1
U 1 1
P 9450 1850
F 0 "U1" H 9450 2092 50  0000 C CNN
F 1 "LM7805_TO220" H 9450 2001 50  0000 C CNN
F 2 "Package_TO_SOT_THT:TO-220-3_Vertical" H 9450 2075 50  0001 C CIN
F 3 "http://www.fairchildsemi.com/ds/LM/LM7805.pdf" H 9450 1800 50  0001 C CNN
	1    9450 1850
	1    0    0    -1  
$EndComp
Connection ~ 9450 2150
$Comp
L power:+3.3V #PWR0115
U 1 1
P 14250 4100
F 0 "#PWR0115" H 14250 3950 50  0001 C CNN
F 1 "+3.3V" H 14265 4273 50  0000 C CNN
F 2 "" H 14250 4100 50  0001 C CNN
F 3 "" H 14250 4100 50  0001 C CNN
	1    14250 4100
	1    0    0    -1  
$EndComp
Connection ~ 14250 4100
Wire Wire Line
	8450 2150 8950 2150
Wire Wire Line
	8950 1850 9150 1850
Wire Wire Line
	9750 1850 9900 1850
Wire Wire Line
	9450 2150 9900 2150
Wire Wire Line
	4350 3600 4900 3600
Wire Wire Line
	4350 4050 4900 4050
Wire Wire Line
	4350 4550 4900 4550
Wire Wire Line
	4350 5000 4900 5000
Wire Wire Line
	4750 1450 4750 1950
Wire Wire Line
	4450 1450 4450 1950
Connection ~ 9900 1850
Wire Wire Line
	9900 1850 10250 1850
Connection ~ 9900 2150
Wire Wire Line
	9900 2150 10350 2150
Connection ~ 8950 1850
Connection ~ 8950 2150
Wire Wire Line
	8950 2150 9450 2150
Connection ~ 4900 5000
Wire Wire Line
	4900 5000 5650 5000
Connection ~ 4900 4550
Wire Wire Line
	4900 4550 6550 4550
Connection ~ 4900 4050
Wire Wire Line
	4900 4050 5800 4050
Connection ~ 4900 3600
Wire Wire Line
	4900 3600 5900 3600
Connection ~ 4450 1950
Connection ~ 4750 1950
$EndSCHEMATC
